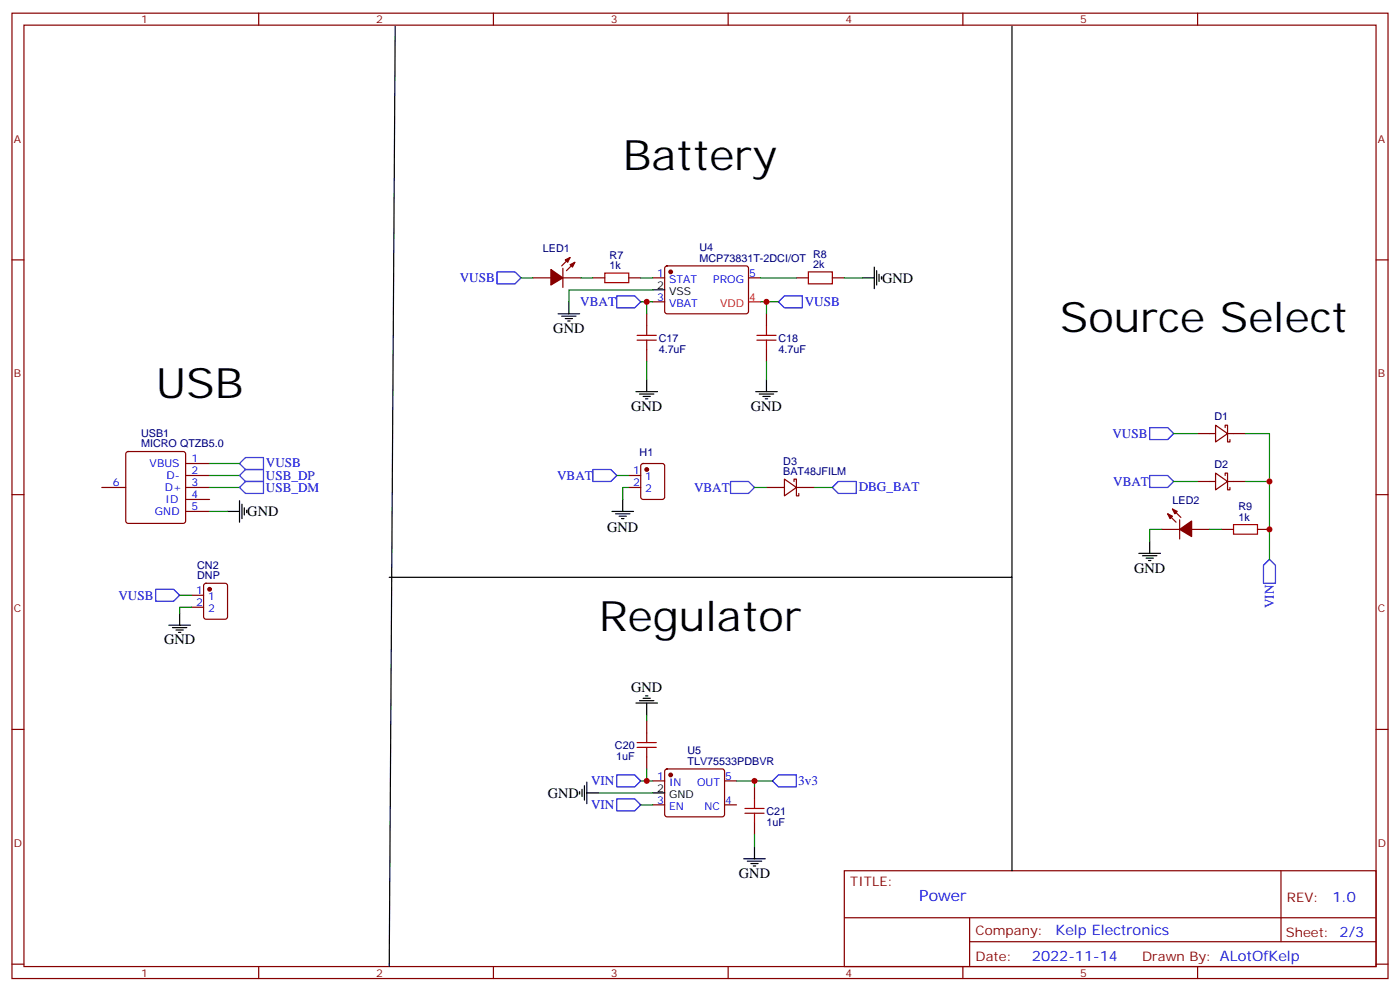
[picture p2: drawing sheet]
<svg xmlns="http://www.w3.org/2000/svg" width="412mm" height="292mm" viewBox="0 0 412 292" stroke-linecap="round" stroke-linejoin="round" font-family="sans-serif">
<g fill="none" stroke="#870000" stroke-width=".35">
<path d="M3.5 3.9h405.4v284.3h-405.4zM7.1 7.4h398.2v277.3h-398.2zM76.2 3.9v3.5M145.3 3.9v3.5M214.5 3.9v3.5M283.6 3.9v3.5M352.8 3.9v3.5M3.5 76.6h3.6M165.8 79v5.7M167.9 75.8l-2.4 2.5M169.3 77.3l-2.4 2.4M196 78.5l.5-.2 23.6 .1 .4 .6-.1 13-.6 .4h-23.6l-.4-.7v-12.7z"/>
<path d="M405.3 76.6h3.6M157 81.8h5.3M165.8 81.8h5.3M174.6 81.8h3.6M185.2 81.8h3.5M190.5 92.4v3.6M192.3 81.8h3.5M192.3 88.9h3.5M220.5 81.8h3.5M225.8 92.4v3.6M234.6 81.8h3.5M245.2 81.8h3.5"/>
<path d="M190.5 103v3.5M225.8 103v3.5M37.3 133.2l.4-.2h16.3l.5 .2 .2 .5v19.8l-.3 .5-.4 .2h-16.3l-.5-.3-.2-.4v-19.8zM54.7 136.5h7M189 136.7l.4-.2h5.7l.6 .5 .1 9.4-.5 .7h-5.9l-.6-.5-.1-9.4zM352.8 127.7h5.3M358.1 125.2l3.5 2.5-3.5 2.5zM358.1 139.3l3.5 2.5-3.5 2.5zM360.9 125.9v-.7h.7v5h.7v-.7M361.6 127.7h5.3M3.5 145.7h3.6M30 143.6h7"/>
<path d="M54.7 150.6h7M54.7 140.1h7M54.7 143.6h7M54.7 147.1h7M185.2 140.1h3.5M185.2 143.6h3.5M225.8 143.6h5.3M231.1 141.1l3.5 2.5-3.5 2.5zM233.9 141.8v-.7h.7v5h.7v-.8M234.6 143.6h5.3M342.2 155.9h5.3M344 151.3l2.4 2.5"/>
<path d="M345.4 149.9l2.4 2.5M347.5 153.1v5.7M351 155.9h5.3M352.8 141.8h5.3M359.8 155.9h3.6M360.9 140.1v-.8h.7v5h.7v-.7M361.6 141.8h5.3M370.4 155.9h3.5M405.3 145.7h3.6M56.4 175.3h3.6M56.4 178.9h3.6M60.2 172l.5-.2h5.6l.7 .4v9.5l-.4 .6-5.9 .1-.7-.5v-9.4z"/>
<path d="M3.5 214.8h3.6M190.5 212.4v3.5M405.3 214.8h3.6M190.5 223v3.5M192.3 230h3.5M192.3 237.1h3.5M196 226.7l.5-.2h16.2l.5 .2 .2 .5v12.7l-.2 .5-.5 .2h-16.2l-.5-.2-.2-.5v-12.7zM213.4 230h3.6M213.4 237.1h3.6M222.2 231.8v3.5M222.2 242.4v3.5M248.7 256.5h156.6v28.2h-156.6z"/>
<path d="M377.3 256.5v20.9M248.7 270.3h156.5M285.6 277.4h119.6M285.6 270.3v14.1M3.5 284h3.6M76.2 284.7v3.5M145.3 284.7v3.5M214.5 284.7v3.5M283.6 284.7v3.5M352.8 284.7v3.5M405.3 284h3.6"/>
</g>
<g fill="none" stroke="#00f" stroke-width=".35">
<path d="M146.4 80.1h5.3l1.8 1.7-1.8 1.8h-5.3zM181.7 87.1h5.3l1.7 1.8-1.7 1.8h-5.3zM229.3 88.9l1.8-1.8h5.3v3.6h-5.3zM70.6 136.5l1.7-1.7h5.3v3.5h-5.3zM174.6 138.3h5.3l1.8 1.8-1.8 1.7h-5.3zM338.7 125.9h5.3l1.7 1.8-1.7 1.8h-5.3zM70.6 143.6l1.7-1.8h5.3v3.5h-5.3zM70.6 140.1l1.7-1.8h5.3v3.5h-5.3zM215.2 141.8h5.3l1.7 1.8-1.7 1.7h-5.3zM245.2 143.6l1.7-1.8h5.3v3.5h-5.3zM338.7 140.1h5.3l1.7 1.7-1.7 1.8h-5.3zM45.9 173.6h5.3l1.7 1.7-1.7 1.8h-5.3z"/>
<path d="M373.9 164.7l1.8 1.8v5.3h-3.5v-5.3zM181.7 228.2h5.3l1.7 1.8-1.7 1.8h-5.3zM181.7 235.3h5.3l1.7 1.8-1.7 1.7h-5.3zM229.3 228.2h5.3v3.6h-5.3l-1.8-1.8z"/>
</g>
<g fill="none" stroke="#008700" stroke-width=".35">
<path d="M153.5 81.8h3.5M171.1 81.8h3.5M188.7 88.9h3.6M188.7 81.8h3.6M190.5 88.9v3.5M192.3 85.4h-24.7v3.5M224 88.9h5.3M224 81.8h10.6M225.8 88.9v3.5M248.7 81.8h5.3M190.5 106.5v5.3M225.8 106.5v5.3"/>
<path d="M61.7 136.5h8.9M345.7 127.7h7.1M366.9 127.7h7v37M61.7 143.6h8.9M61.7 140.1h8.9M61.7 150.6h5.3M181.7 140.1h3.5M185.2 143.6h-1.8v3.5M222.2 143.6h3.6M239.9 143.6h5.3M342.2 155.9h-3.5v3.6M345.7 141.8h7.1"/>
<path d="M356.3 155.9h3.5M366.9 141.8h7M52.9 175.3h3.5M56.4 178.9h-3.5v1.7M190.5 210.6v1.8M176.4 233.5h15.9M188.7 230h3.6M188.7 237.1h3.6M190.5 226.5v3.5M217 230h10.5M222.2 230v1.8M222.2 245.9v3.5"/>
</g>
<g fill="none" stroke="#000" stroke-width=".35">
<path d="M116.4 7.8l-1.7 276.9M298.1 7.8v162.2h-183.4M257.5 78.7v6.3M258.2 79.7v4.3M164.4 92.4h6.3M165.5 93.1h4.2M166.5 93.8h2.1M167.2 94.5h.7M167.6 88.9v3.5M192.3 85.4h3.5M254 81.8h3.5M258.9 80.8v2.1"/>
<path d="M259.6 81.5v.7M187.3 115.4h6.4M188.4 116.1h4.2M189.4 116.8h2.2M190.1 117.5h.8M190.5 111.8v3.6M222.6 115.4h6.4M223.7 116.1h4.2M224.7 116.8h2.1M225.4 117.5h.7M225.8 111.8v3.6M67 150.6h3.6"/>
<path d="M70.6 147.5v6.3M71.3 148.5v4.3M72 149.6v2.1M72.7 150.3v.7M180.3 150.6h6.3M181.3 151.3h4.3M182.4 152h2.1M183.1 152.8h.7M183.4 147.1v3.5M338.7 159.5v3.5M298.1 170v86.5M335.5 163h6.3"/>
<path d="M336.5 163.7h4.3M337.6 164.4h2.1M338.3 165.1h.7M49.7 184.2h6.4M50.8 184.9h4.2M51.9 185.6h2.1M52.6 186.3h.7M52.9 180.6v3.6M187.3 207.1h6.4M188.4 206.4h4.2M189.4 205.7h2.2M190.1 205h.8"/>
<path d="M190.5 207.1v3.5M170.7 233.2v.7M171.4 232.5v2.1M172.2 231.4v4.3M172.9 233.5h3.5M172.9 230.4v6.3M192.3 233.5h3.5M219.1 252.9h6.3M220.1 253.6h4.3M221.2 254.4h2.1M221.9 255.1h.7M222.2 249.4v3.5"/>
</g>
<g fill="#870000" stroke="#870000" stroke-width=".35">
<path d="M167.9 78l1.4-.7-.7 1.4z"/>
<path d="M166.5 76.6l1.4-.8-.7 1.5z"/>
<path d="M162.3 79.4l3.5 2.4-3.5 2.2z"/>
<path d="M344 151.3l1.4 .7-.7 .8z"/>
<path d="M345.4 149.9l1.4 .7-.7 .7z"/>
<path d="M347.5 155.9l3.5-2.4v4.5z"/>
<circle cx="190.5" cy="138.3" r=".53"/>
<circle cx="61.7" cy="173.6" r=".53"/>
<circle cx="197.6" cy="80.1" r=".53"/>
<circle cx="197.6" cy="228.2" r=".53"/>
</g>
<path d="M220.5 88.9h3.5" fill="none" stroke="#f00" stroke-width=".35"/>
<g fill="none" stroke="#a10000" stroke-width=".35">
<path d="M178.2 80.4h7v2.9h-7zM187.7 98.8h5.6M190.5 96v2.8M223 98.8h5.6M225.8 96v2.8M238.1 80.1h7.1v3.5h-7.1zM187.7 100.2h5.6M190.5 100.2v2.8M223 100.2h5.6M225.8 100.2v2.8M363.4 154.5h7v2.8h-7zM187.7 218.7h5.6"/>
<path d="M190.5 215.9v2.8M187.7 220.1h5.6M190.5 220.1v2.9M219.4 239.5h5.7M219.4 238.1h5.7M222.2 235.3v2.8M222.2 239.5v2.9"/>
</g>
<g fill="#c00">
<circle cx="190.5" cy="88.9" r=".88"/>
<circle cx="225.8" cy="88.9" r=".88"/>
<circle cx="190.5" cy="230" r=".88"/>
<circle cx="222.3" cy="230" r=".88"/>
<circle cx="373.9" cy="141.8" r=".88"/>
<circle cx="373.9" cy="155.9" r=".88"/>
</g>
<g font-size="12.3">
<text x="183.4" y="50.1">Battery</text>
<text x="312.2" y="97.7">Source Select</text>
<text x="45.9" y="117.1">USB</text>
<text x="176.4" y="185.9">Regulator</text>
</g>
<text font-size="4.6" fill="#00f" x="270.8" y="265.5">Power</text>
<g font-size="4.2">
<text x="259.8" y="83.3">GND</text>
<text x="163" y="98.1">GND</text>
<text x="185.9" y="121">GND</text>
<text x="221.2" y="121">GND</text>
<text x="72.8" y="152.1">GND</text>
<text x="178.9" y="156.7">GND</text>
<text x="334.1" y="168.6">GND</text>
<text x="48.3" y="189.8">GND</text>
<text x="185.9" y="203.9">GND</text>
<text x="161.4" y="235">GND</text>
<text x="217.7" y="258.6">GND</text>
</g>
<g font-size="4.2" fill="#00f">
<text x="392.5" y="265.7">1.0</text>
<text x="310.9" y="275.3">Kelp Electronics</text>
<text x="304" y="283.1">2022-11-14</text>
</g>
<g font-size="3.9" fill="#00f">
<text x="135.4" y="83.1">VUSB</text>
<text x="170.9" y="90.2">VBAT</text>
<text x="237.1" y="90.2">VUSB</text>
<text x="327.7" y="128.9">VUSB</text>
<text x="78.3" y="137.7">VUSB</text>
<text x="78.3" y="141.3">USB_DP</text>
<text x="164.1" y="141.3">VBAT</text>
<text x="327.9" y="143.1">VBAT</text>
<text x="78.3" y="144.8">USB_DM</text>
<text x="204.4" y="144.8">VBAT</text>
<text x="252.9" y="144.7">DBG_BAT</text>
<text x="34.9" y="176.6">VUSB</text>
<text x="375.2" y="179.2" transform="rotate(-90 375.2 179.2)">VIN</text>
<text x="174.1" y="231.3">VIN</text>
<text x="235.1" y="231.2">3v3</text>
<text x="174.1" y="238.3">VIN</text>
</g>
<g font-size="3.9" fill="#800">
<text x="250.5" y="261.1">TITLE:</text>
<text x="379.1" y="265.7">REV:</text>
<text x="287.4" y="275.3">Company:</text>
<text x="378.7" y="275.9">Sheet: 2/3</text>
<text x="287.4" y="282.9">Date:</text>
<text x="336.4" y="283">Drawn By: ALotOfKelp</text>
</g>
<g font-size="3.2" fill="#800">
<text x="41.6" y="6.9">1</text>
<text x="110.8" y="6.9">2</text>
<text x="179.9" y="6.9">3</text>
<text x="249.1" y="6.9">4</text>
<text x="318.2" y="6.9">5</text>
<text x="4.1" y="42">A</text>
<text x="405.9" y="42">A</text>
<text x="4.1" y="111.1">B</text>
<text x="405.9" y="111.1">B</text>
<text x="4.1" y="180.3">C</text>
<text x="405.9" y="180.3">C</text>
<text x="4.1" y="249.4">D</text>
<text x="405.9" y="249.4">D</text>
<text x="41.6" y="287.7">1</text>
<text x="110.8" y="287.7">2</text>
<text x="179.9" y="287.7">3</text>
<text x="249.1" y="287.7">4</text>
<text x="318.2" y="287.7">5</text>
</g>
<g font-size="3.2" fill="#000080">
<text x="159.9" y="74.2">LED1</text>
<text x="179.6" y="76.2">R7</text>
<text x="206" y="77.1">MCP73831T-2DCI/OT</text>
<text x="206" y="74">U4</text>
<text x="239.5" y="75.9">R8</text>
<text x="179.6" y="79.4">1k</text>
<text x="239.5" y="79">2k</text>
<text x="194" y="100.7">C17</text>
<text x="229.3" y="100.7">C18</text>
<text x="194" y="103.8">4.7uF</text>
<text x="229.3" y="103.8">4.7uF</text>
<text x="357.7" y="123.6">D1</text>
<text x="41.6" y="131.8">MICRO QTZB5.0</text>
<text x="41.6" y="128.7">USB1</text>
<text x="188.4" y="134.2">H1</text>
<text x="230.7" y="136.9">D3</text>
<text x="357.7" y="137.7">D2</text>
<text x="230.7" y="140.1">BAT48JFILM</text>
<text x="345.4" y="148.3">LED2</text>
<text x="364.8" y="153.5">1k</text>
<text x="364.8" y="150.3">R9</text>
<text x="58.1" y="167.5">CN2</text>
<text x="58.1" y="170.6">DNP</text>
<text x="181.1" y="220.6">C20</text>
<text x="181.5" y="223.8">1uF</text>
<text x="202.5" y="225.3">TLV75533PDBVR</text>
<text x="202.5" y="222.2">U5</text>
<text x="225.8" y="243.2">1uF</text>
<text x="225.8" y="240">C21</text>
</g>
<g font-size="3.2" fill="#00f">
<text x="193.6" y="81.5">1</text>
<text x="197.1" y="83.3">STAT</text>
<text x="210.1" y="83.3">PROG</text>
<text x="220.7" y="81.5">5</text>
<text x="193.6" y="88.5">3</text>
<text x="197.1" y="90.3">VBAT</text>
<text x="44.1" y="137.6">VBUS</text>
<text x="56.4" y="136.2">1</text>
<text x="33.3" y="143.2">6</text>
<text x="49" y="141.1">D-</text>
<text x="56.4" y="139.7">2</text>
<text x="56.4" y="143.2">3</text>
<text x="186.5" y="139.7">1</text>
<text x="186.5" y="143.2">2</text>
<text x="190" y="141.5">1</text>
<text x="48.6" y="144.6">D+</text>
<text x="48.8" y="148.2">ID</text>
<text x="56.4" y="146.8">4</text>
<text x="190" y="145">2</text>
<text x="45.6" y="151.7">GND</text>
<text x="56.4" y="150.3">5</text>
<text x="57.8" y="175">1</text>
<text x="57.8" y="178.5">2</text>
<text x="61.3" y="176.7">1</text>
<text x="61.3" y="180.3">2</text>
<text x="193.6" y="229.7">1</text>
<text x="197.1" y="231.4">IN</text>
<text x="205.3" y="231.4">OUT</text>
<text x="213.6" y="229.7">5</text>
<text x="193.6" y="236.7">3</text>
<text x="197.1" y="238.5">EN</text>
<text x="207.5" y="238.5">NC</text>
<text x="213.6" y="236.7">4</text>
</g>
<g font-size="3.2">
<text x="193.6" y="85">2</text>
<text x="197.1" y="86.8">VSS</text>
<text x="193.6" y="233.2">2</text>
<text x="197.1" y="235">GND</text>
</g>
<g font-size="3.2" fill="#f00">
<text x="220.7" y="88.5">4</text>
<text x="212.1" y="90.3">VDD</text>
</g>
</svg>
